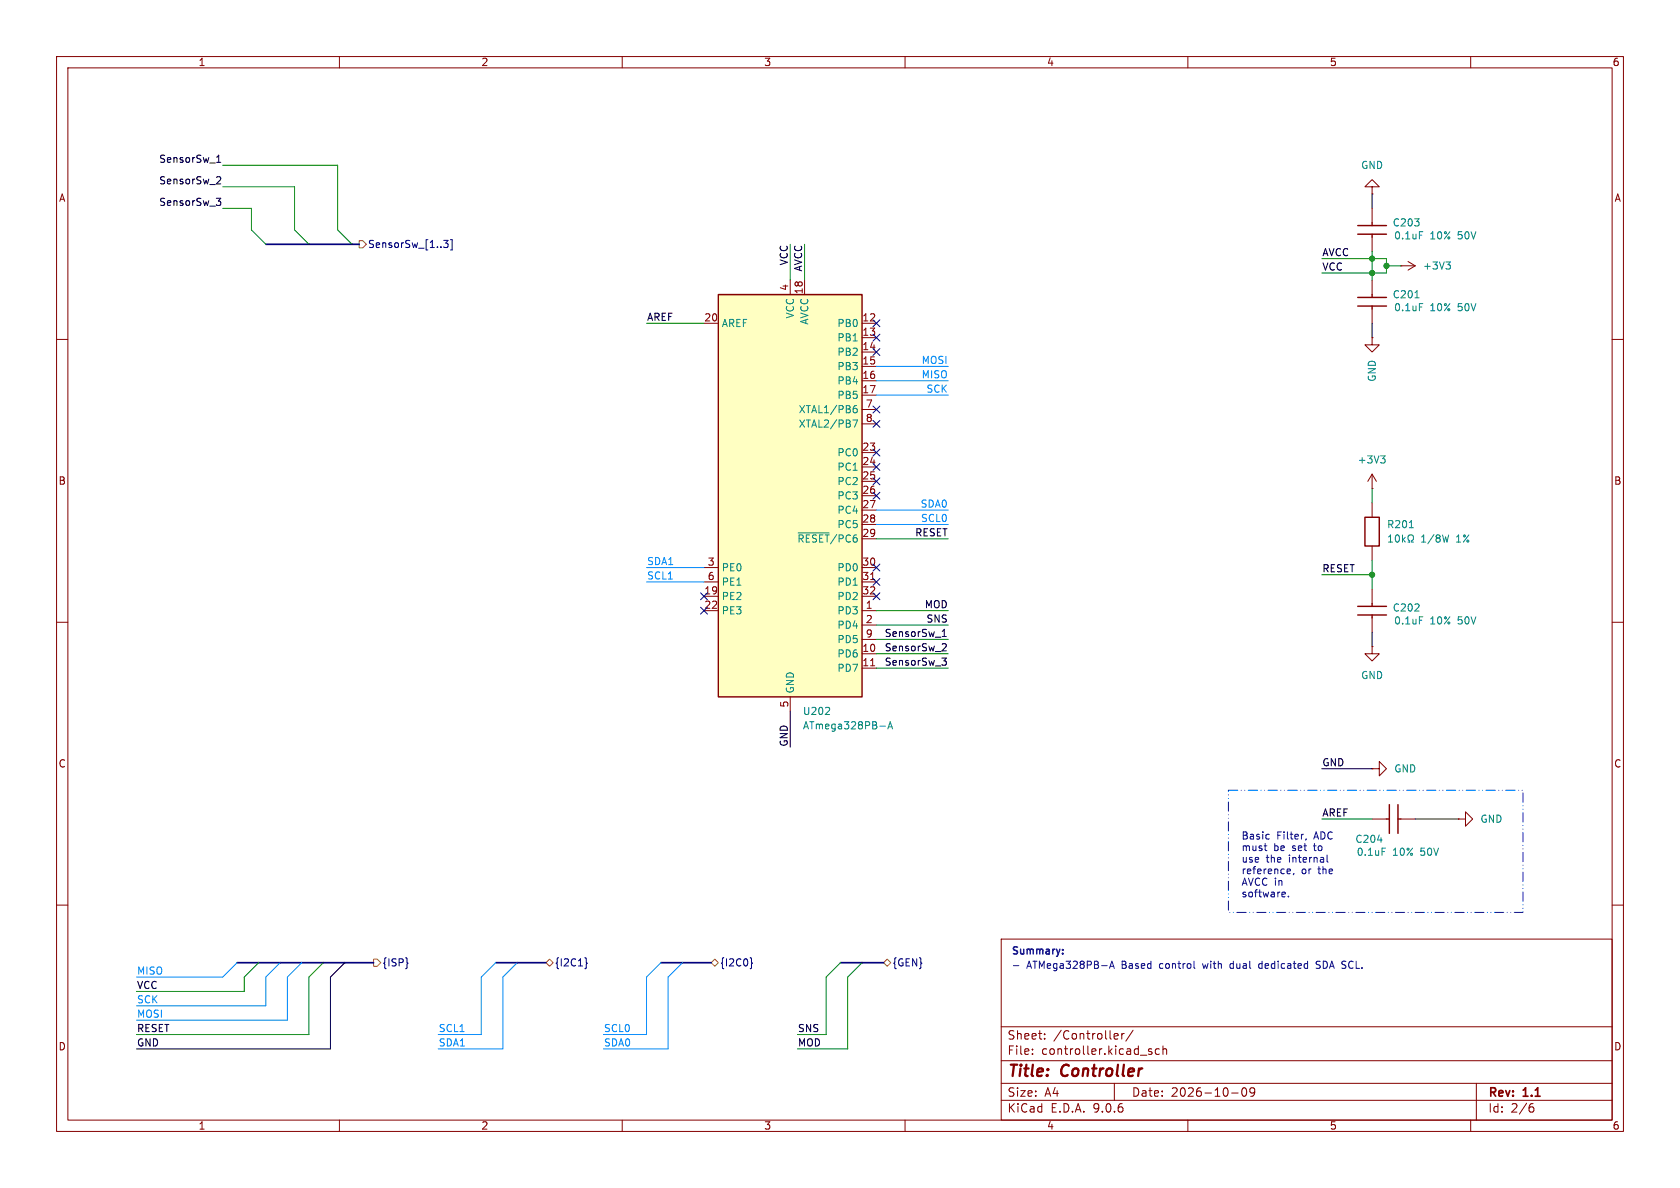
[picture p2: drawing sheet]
(kicad_sch
 (version 20250114)
 (generator "eeschema")
 (generator_version "9.0")
 (paper "A4")
 (title_block
  (title "Controller")
  (date "2026-10-09")
  (rev "1.1"))
 (lib_symbols
  (symbol "JLCPCB Basic:0805W8F1002T5E"
   (pin_numbers (hide yes))
   (pin_names (hide yes)) (exclude_from_sim no) (in_bom yes) (on_board yes)
   (property "Reference" "R" (at -2.032 6.604 0) (effects (font (size 1.27 1.27)) (justify left top)))
   (property "Value" "10kΩ 1/8W 1%" (at -2.032 4.572 0) (effects (font (size 1.27 1.27)) (justify left top)))
   (property "Footprint" "JLCPCB Basic:RESC2013X65N" (at 13.97 -96.19 0) (effects (font (size 1.27 1.27)) (justify left top) (hide yes)))
   (property "Datasheet" "" (at 13.97 -196.19 0) (effects (font (size 1.27 1.27)) (justify left top) (hide yes)))
   (property "Description" "Resistor SMD 10kΩ 1/8W 1% 150V" (at 5.08 -4.318 0) (effects (font (size 1.27 1.27)) (hide yes)))
   (property "Height" "0.65" (at 13.97 -396.19 0) (effects (font (size 1.27 1.27)) (justify left top) (hide yes)))
   (property "Mouser Part Number" "303-0805W8F1002T5E" (at 13.97 -496.19 0) (effects (font (size 1.27 1.27)) (justify left top) (hide yes)))
   (property "Mouser Price/Stock" "https://au.mouser.com/ProductDetail/Royalohm/0805W8F1002T5E?qs=e8oIoAS2J1QfYPOBCQ0fIg%3D%3D" (at 13.97 -596.19 0) (effects (font (size 1.27 1.27)) (justify left top) (hide yes)))
   (property "Manufacturer" "UNI-ROYAL(Uniroyal Elec)" (at 13.97 -696.19 0) (effects (font (size 1.27 1.27)) (justify left top) (hide yes)))
   (property "Manufacturer Part No" "0805W8F1002T5E" (at 13.97 -796.19 0) (effects (font (size 1.27 1.27)) (justify left top) (hide yes)))
   (property "Package" "0805" (at 4.826 -6.604 0) (effects (font (size 1.27 1.27)) (hide yes)))
   (property "JLCPCB Part #" "C17414" (at 5.08 -9.144 0) (effects (font (size 1.27 1.27)) (hide yes)))
   (property "Part Type" "Basic" (at 5.588 -11.176 0) (effects (font (size 1.27 1.27)) (hide yes)))
   (symbol "0805W8F1002T5E_1_1"
    (rectangle (start 2.54 1.27) (end 7.62 -1.27) (stroke (width 0.254) (type solid)) (fill (type none)))
    (pin passive line (at 0 0 0) (length 2.54) (name "1" (effects (font (size 1.27 1.27)))) (number "1" (effects (font (size 1.27 1.27)))))
    (pin passive line (at 10.16 0 180) (length 2.54) (name "2" (effects (font (size 1.27 1.27)))) (number "2" (effects (font (size 1.27 1.27))))))
   (embedded_fonts no))
  (symbol "JLCPCB Basic:CC0603KRX7R9BB104"
   (pin_numbers (hide yes))
   (pin_names (hide yes)) (exclude_from_sim no) (in_bom yes) (on_board yes)
   (property "Reference" "C" (at -3.81 7.874 0) (effects (font (size 1.27 1.27)) (justify left top)))
   (property "Value" "0.1uF 10% 50V" (at -3.81 5.334 0) (effects (font (size 1.27 1.27)) (justify left top)))
   (property "Footprint" "JLCPCB Basic:CAPC1608X90N" (at 8.89 -96.19 0) (effects (font (size 1.27 1.27)) (justify left top) (hide yes)))
   (property "Datasheet" "https://componentsearchengine.com/Datasheets/2/CC0603KRX7R9BB104.pdf" (at 8.89 -196.19 0) (effects (font (size 1.27 1.27)) (justify left top) (hide yes)))
   (property "Description" "Capacitor Ceramic, 0.1uF, 50V, 0603, 10%, X7R" (at 3.81 -5.08 0) (effects (font (size 1.27 1.27)) (hide yes)))
   (property "Height" "0.9" (at 8.89 -396.19 0) (effects (font (size 1.27 1.27)) (justify left top) (hide yes)))
   (property "Mouser Part Number" "603-CC603KRX7R9BB104" (at 8.89 -496.19 0) (effects (font (size 1.27 1.27)) (justify left top) (hide yes)))
   (property "Mouser Price/Stock" "https://au.mouser.com/ProductDetail/YAGEO/CC0603KRX7R9BB104?qs=vTakOoo5QyLvVCYM2ge8LQ%3D%3D" (at 8.89 -596.19 0) (effects (font (size 1.27 1.27)) (justify left top) (hide yes)))
   (property "Manufacturer" "YAGEO" (at 8.89 -696.19 0) (effects (font (size 1.27 1.27)) (justify left top) (hide yes)))
   (property "Manufacturer Part No" "CC0603KRX7R9BB104" (at 8.89 -796.19 0) (effects (font (size 1.27 1.27)) (justify left top) (hide yes)))
   (property "JLCPCB Part #" "C14663" (at 3.556 -7.62 0) (effects (font (size 1.27 1.27)) (hide yes)))
   (property "Package" "0603" (at 3.556 -9.906 0) (effects (font (size 1.27 1.27)) (hide yes)))
   (property "Part Type" "Basic" (at 3.81 -12.192 0) (effects (font (size 1.27 1.27)) (hide yes)))
   (symbol "CC0603KRX7R9BB104_1_1"
    (polyline (pts (xy 2.54 0) (xy 3.048 0)) (stroke (width 0.254) (type default)) (fill (type none)))
    (polyline (pts (xy 3.048 2.54) (xy 3.048 -2.54)) (stroke (width 0.254) (type default)) (fill (type none)))
    (polyline (pts (xy 4.572 2.54) (xy 4.572 -2.54)) (stroke (width 0.254) (type default)) (fill (type none)))
    (polyline (pts (xy 4.572 0) (xy 5.08 0)) (stroke (width 0.254) (type default)) (fill (type none)))
    (pin passive line (at 0 0 0) (length 2.54) (name "1" (effects (font (size 1.27 1.27)))) (number "1" (effects (font (size 1.27 1.27)))))
    (pin passive line (at 7.62 0 180) (length 2.54) (name "2" (effects (font (size 1.27 1.27)))) (number "2" (effects (font (size 1.27 1.27))))))
   (embedded_fonts no))
  (symbol "MICROCHIPTECH Microcontrollers:ATmega328PB-A" (exclude_from_sim no) (in_bom yes) (on_board yes)
   (property "Reference" "U" (at -12.7 36.83 0) (effects (font (size 1.27 1.27)) (justify left bottom)))
   (property "Value" "ATmega328PB-A" (at 2.54 -36.83 0) (effects (font (size 1.27 1.27)) (justify left top)))
   (property "Footprint" "Package_QFP:TQFP-32_7x7mm_P0.8mm" (at 0 0 0) (effects (font (size 1.27 1.27)
    (italic yes)) (hide yes)))
   (property "Datasheet" "http://ww1.microchip.com/downloads/en/DeviceDoc/40001906C.pdf" (at 0 0 0) (effects (font (size 1.27 1.27)) (hide yes)))
   (property "Description" "20MHz, 32kB Flash, 2kB SRAM, 1kB EEPROM, TQFP-32" (at 0 0 0) (effects (font (size 1.27 1.27)) (hide yes)))
   (property "Manufacturer" "Microchip Tech" (at 0 0 0) (effects (font (size 1.27 1.27)) (hide yes)))
   (property "Manufacturer Part No" "ATMEGA328PB-AU" (at 0 0 0) (effects (font (size 1.27 1.27)) (hide yes)))
   (property "JLCPCB Part #" "C132230" (at 0 0 0) (effects (font (size 1.27 1.27)) (hide yes)))
   (property "Package" "TQFP-32(7x7)" (at 0 0 0) (effects (font (size 1.27 1.27)) (hide yes)))
   (property "Part Type" "Extended" (at 0 0 0) (effects (font (size 1.27 1.27)) (hide yes)))
   (symbol "ATmega328PB-A_0_1"
    (rectangle (start -12.7 -35.56) (end 12.7 35.56) (stroke (width 0.254) (type default)) (fill (type background))))
   (symbol "ATmega328PB-A_1_1"
    (pin passive line (at -15.24 30.48 0) (length 2.54) (name "AREF" (effects (font (size 1.27 1.27)))) (number "20" (effects (font (size 1.27 1.27)))))
    (pin bidirectional line (at -15.24 -12.7 0) (length 2.54) (name "PE0" (effects (font (size 1.27 1.27)))) (number "3" (effects (font (size 1.27 1.27)))))
    (pin bidirectional line (at -15.24 -15.24 0) (length 2.54) (name "PE1" (effects (font (size 1.27 1.27)))) (number "6" (effects (font (size 1.27 1.27)))))
    (pin bidirectional line (at -15.24 -17.78 0) (length 2.54) (name "PE2" (effects (font (size 1.27 1.27)))) (number "19" (effects (font (size 1.27 1.27)))))
    (pin bidirectional line (at -15.24 -20.32 0) (length 2.54) (name "PE3" (effects (font (size 1.27 1.27)))) (number "22" (effects (font (size 1.27 1.27)))))
    (pin power_in line (at 0 38.1 270) (length 2.54) (name "VCC" (effects (font (size 1.27 1.27)))) (number "4" (effects (font (size 1.27 1.27)))))
    (pin passive line (at 0 -38.1 90) (length 2.54) (hide yes) (name "GND" (effects (font (size 1.27 1.27)))) (number "21" (effects (font (size 1.27 1.27)))))
    (pin power_in line (at 0 -38.1 90) (length 2.54) (name "GND" (effects (font (size 1.27 1.27)))) (number "5" (effects (font (size 1.27 1.27)))))
    (pin power_in line (at 2.54 38.1 270) (length 2.54) (name "AVCC" (effects (font (size 1.27 1.27)))) (number "18" (effects (font (size 1.27 1.27)))))
    (pin bidirectional line (at 15.24 30.48 180) (length 2.54) (name "PB0" (effects (font (size 1.27 1.27)))) (number "12" (effects (font (size 1.27 1.27)))))
    (pin bidirectional line (at 15.24 27.94 180) (length 2.54) (name "PB1" (effects (font (size 1.27 1.27)))) (number "13" (effects (font (size 1.27 1.27)))))
    (pin bidirectional line (at 15.24 25.4 180) (length 2.54) (name "PB2" (effects (font (size 1.27 1.27)))) (number "14" (effects (font (size 1.27 1.27)))))
    (pin bidirectional line (at 15.24 22.86 180) (length 2.54) (name "PB3" (effects (font (size 1.27 1.27)))) (number "15" (effects (font (size 1.27 1.27)))))
    (pin bidirectional line (at 15.24 20.32 180) (length 2.54) (name "PB4" (effects (font (size 1.27 1.27)))) (number "16" (effects (font (size 1.27 1.27)))))
    (pin bidirectional line (at 15.24 17.78 180) (length 2.54) (name "PB5" (effects (font (size 1.27 1.27)))) (number "17" (effects (font (size 1.27 1.27)))))
    (pin bidirectional line (at 15.24 15.24 180) (length 2.54) (name "XTAL1/PB6" (effects (font (size 1.27 1.27)))) (number "7" (effects (font (size 1.27 1.27)))))
    (pin bidirectional line (at 15.24 12.7 180) (length 2.54) (name "XTAL2/PB7" (effects (font (size 1.27 1.27)))) (number "8" (effects (font (size 1.27 1.27)))))
    (pin bidirectional line (at 15.24 7.62 180) (length 2.54) (name "PC0" (effects (font (size 1.27 1.27)))) (number "23" (effects (font (size 1.27 1.27)))))
    (pin bidirectional line (at 15.24 5.08 180) (length 2.54) (name "PC1" (effects (font (size 1.27 1.27)))) (number "24" (effects (font (size 1.27 1.27)))))
    (pin bidirectional line (at 15.24 2.54 180) (length 2.54) (name "PC2" (effects (font (size 1.27 1.27)))) (number "25" (effects (font (size 1.27 1.27)))))
    (pin bidirectional line (at 15.24 0 180) (length 2.54) (name "PC3" (effects (font (size 1.27 1.27)))) (number "26" (effects (font (size 1.27 1.27)))))
    (pin bidirectional line (at 15.24 -2.54 180) (length 2.54) (name "PC4" (effects (font (size 1.27 1.27)))) (number "27" (effects (font (size 1.27 1.27)))))
    (pin bidirectional line (at 15.24 -5.08 180) (length 2.54) (name "PC5" (effects (font (size 1.27 1.27)))) (number "28" (effects (font (size 1.27 1.27)))))
    (pin bidirectional line (at 15.24 -7.62 180) (length 2.54) (name "~{RESET}/PC6" (effects (font (size 1.27 1.27)))) (number "29" (effects (font (size 1.27 1.27)))))
    (pin bidirectional line (at 15.24 -12.7 180) (length 2.54) (name "PD0" (effects (font (size 1.27 1.27)))) (number "30" (effects (font (size 1.27 1.27)))))
    (pin bidirectional line (at 15.24 -15.24 180) (length 2.54) (name "PD1" (effects (font (size 1.27 1.27)))) (number "31" (effects (font (size 1.27 1.27)))))
    (pin bidirectional line (at 15.24 -17.78 180) (length 2.54) (name "PD2" (effects (font (size 1.27 1.27)))) (number "32" (effects (font (size 1.27 1.27)))))
    (pin bidirectional line (at 15.24 -20.32 180) (length 2.54) (name "PD3" (effects (font (size 1.27 1.27)))) (number "1" (effects (font (size 1.27 1.27)))))
    (pin bidirectional line (at 15.24 -22.86 180) (length 2.54) (name "PD4" (effects (font (size 1.27 1.27)))) (number "2" (effects (font (size 1.27 1.27)))))
    (pin bidirectional line (at 15.24 -25.4 180) (length 2.54) (name "PD5" (effects (font (size 1.27 1.27)))) (number "9" (effects (font (size 1.27 1.27)))))
    (pin bidirectional line (at 15.24 -27.94 180) (length 2.54) (name "PD6" (effects (font (size 1.27 1.27)))) (number "10" (effects (font (size 1.27 1.27)))))
    (pin bidirectional line (at 15.24 -30.48 180) (length 2.54) (name "PD7" (effects (font (size 1.27 1.27)))) (number "11" (effects (font (size 1.27 1.27))))))
   (embedded_fonts no))
  (symbol "power:+3V3"
   (power)
   (pin_numbers (hide yes))
   (pin_names
    (offset 0) (hide yes)) (exclude_from_sim no) (in_bom yes) (on_board yes)
   (property "Reference" "#PWR" (at 0 -3.81 0) (effects (font (size 1.27 1.27)) (hide yes)))
   (property "Value" "+3V3" (at 0 3.556 0) (effects (font (size 1.27 1.27))))
   (property "Footprint" "" (at 0 0 0) (effects (font (size 1.27 1.27)) (hide yes)))
   (property "Datasheet" "" (at 0 0 0) (effects (font (size 1.27 1.27)) (hide yes)))
   (property "Description" "Power symbol creates a global label with name \"+3V3\"" (at 0 0 0) (effects (font (size 1.27 1.27)) (hide yes)))
   (symbol "+3V3_0_1"
    (polyline (pts (xy -0.762 1.27) (xy 0 2.54)) (stroke (width 0) (type default)) (fill (type none)))
    (polyline (pts (xy 0 2.54) (xy 0.762 1.27)) (stroke (width 0) (type default)) (fill (type none)))
    (polyline (pts (xy 0 0) (xy 0 2.54)) (stroke (width 0) (type default)) (fill (type none))))
   (symbol "+3V3_1_1"
    (pin power_in line (at 0 0 90) (length 0) (name "~" (effects (font (size 1.27 1.27)))) (number "1" (effects (font (size 1.27 1.27))))))
   (embedded_fonts no))
  (symbol "power:GND"
   (power)
   (pin_numbers (hide yes))
   (pin_names
    (offset 0) (hide yes)) (exclude_from_sim no) (in_bom yes) (on_board yes)
   (property "Reference" "#PWR" (at 0 -6.35 0) (effects (font (size 1.27 1.27)) (hide yes)))
   (property "Value" "GND" (at 0 -3.81 0) (effects (font (size 1.27 1.27))))
   (property "Footprint" "" (at 0 0 0) (effects (font (size 1.27 1.27)) (hide yes)))
   (property "Datasheet" "" (at 0 0 0) (effects (font (size 1.27 1.27)) (hide yes)))
   (property "Description" "Power symbol creates a global label with name \"GND\" , ground" (at 0 0 0) (effects (font (size 1.27 1.27)) (hide yes)))
   (symbol "GND_0_1"
    (polyline (pts (xy 0 0) (xy 0 -1.27) (xy 1.27 -1.27) (xy 0 -2.54) (xy -1.27 -1.27) (xy 0 -1.27)) (stroke (width 0) (type default)) (fill (type none))))
   (symbol "GND_1_1"
    (pin power_in line (at 0 0 270) (length 0) (name "~" (effects (font (size 1.27 1.27)))) (number "1" (effects (font (size 1.27 1.27))))))
   (embedded_fonts no)))
 (bus_alias "GEN"
  (members "SNS" "MOD"))
 (bus_alias "I2C1"
  (members "SDA1" "SCL1"))
 (bus_alias "ISP"
  (members "MISO" "VCC" "SCK" "MOSI" "RESET" "GND" "+3V3"))
 (text_box "Basic Filter, ADC must be set to use the internal reference, or the AVCC in software."
  (exclude_from_sim no)
  (at 218.44 146.05 0)
  (size 19.05 13.97)
  (margins 0.9525 0.9525 0.9525 0.9525)
  (stroke (width -0.0001) (type solid))
  (fill (type none))
  (effects (font (size 1.27 1.27)) (justify left top)))
 (text_box "- ATMega328PB-A Based control with dual dedicated SDA SCL."
  (exclude_from_sim no)
  (at 177.8 168.91 0)
  (size 104.14 11.43)
  (margins 0.9525 0.9525 0.9525 0.9525)
  (stroke (width -0.0001) (type solid))
  (fill (type none))
  (effects (font (size 1.27 1.27)) (justify left top)))
 (text_box ""
  (exclude_from_sim no)
  (at 217.17 139.7 0)
  (size 52.07 21.59)
  (margins 0.9525 0.9525 0.9525 0.9525)
  (stroke (width 0.15) (type dash_dot_dot) (color 0 0 255 1))
  (fill (type none))
  (effects (font (size 1.27 1.27)) (justify left top)))
 (text_box "Summary:"
  (exclude_from_sim no)
  (at 177.8 166.37 0)
  (size 20.32 3.81)
  (margins 0.9525 0.9525 0.9525 0.9525)
  (stroke (width -0.0001) (type solid))
  (fill (type none))
  (effects (font (size 1.27 1.27) (thickness 0.254)
    (bold yes)) (justify left top)))
 (junction
  (at 242.57 45.72)
  (diameter 0)
  (color 0 0 0 0))
 (junction
  (at 242.57 101.6)
  (diameter 0)
  (color 0 0 0 0))
 (junction
  (at 245.11 46.99)
  (diameter 0)
  (color 0 0 0 0))
 (junction
  (at 242.57 48.26)
  (diameter 0)
  (color 0 0 0 0))
 (no_connect
  (at 154.94 87.63))
 (no_connect
  (at 154.94 105.41))
 (no_connect
  (at 154.94 62.23))
 (no_connect
  (at 124.46 107.95))
 (no_connect
  (at 154.94 85.09))
 (no_connect
  (at 154.94 57.15))
 (no_connect
  (at 154.94 80.01))
 (no_connect
  (at 154.94 74.93))
 (no_connect
  (at 154.94 102.87))
 (no_connect
  (at 154.94 59.69))
 (no_connect
  (at 154.94 72.39))
 (no_connect
  (at 154.94 82.55))
 (no_connect
  (at 154.94 100.33))
 (no_connect
  (at 124.46 105.41))
 (bus_entry
  (at 54.61 43.18)
  (size -2.54 -2.54)
  (stroke (width 0) (type default)))
 (bus_entry
  (at 53.34 170.18)
  (size -2.54 2.54)
  (stroke (width 0) (type default)))
 (bus_entry
  (at 60.96 170.18)
  (size -2.54 2.54)
  (stroke (width 0) (type default)))
 (bus_entry
  (at 45.72 170.18)
  (size -2.54 2.54)
  (stroke (width 0) (type default)))
 (bus_entry
  (at 62.23 43.18)
  (size -2.54 -2.54)
  (stroke (width 0) (type default)))
 (bus_entry
  (at 152.4 170.18)
  (size -2.54 2.54)
  (stroke (width 0) (type default)))
 (bus_entry
  (at 41.91 170.18)
  (size -2.54 2.54)
  (stroke (width 0) (type default)))
 (bus_entry
  (at 120.65 170.18)
  (size -2.54 2.54)
  (stroke (width 0) (type default)))
 (bus_entry
  (at 116.84 170.18)
  (size -2.54 2.54)
  (stroke (width 0) (type default)))
 (bus_entry
  (at 91.44 170.18)
  (size -2.54 2.54)
  (stroke (width 0) (type default)))
 (bus_entry
  (at 87.63 170.18)
  (size -2.54 2.54)
  (stroke (width 0) (type default)))
 (bus_entry
  (at 49.53 170.18)
  (size -2.54 2.54)
  (stroke (width 0) (type default)))
 (bus_entry
  (at 46.99 43.18)
  (size -2.54 -2.54)
  (stroke (width 0) (type default)))
 (bus_entry
  (at 57.15 170.18)
  (size -2.54 2.54)
  (stroke (width 0) (type default)))
 (bus_entry
  (at 148.59 170.18)
  (size -2.54 2.54)
  (stroke (width 0) (type default)))
 (wire
  (pts (xy 242.57 101.6) (xy 242.57 104.14))
  (stroke (width 0) (type default)))
 (wire
  (pts (xy 154.94 118.11) (xy 167.64 118.11))
  (stroke (width 0) (type default)))
 (wire
  (pts (xy 106.68 182.88) (xy 114.3 182.88))
  (stroke (width 0) (type default)))
 (wire
  (pts (xy 242.57 86.36) (xy 242.57 88.9))
  (stroke (width 0) (type default)))
 (wire
  (pts (xy 24.13 185.42) (xy 58.42 185.42))
  (stroke (width 0) (type default)))
 (wire
  (pts (xy 154.94 69.85) (xy 167.64 69.85))
  (stroke (width 0) (type default)))
 (wire
  (pts (xy 245.11 45.72) (xy 242.57 45.72))
  (stroke (width 0) (type default)))
 (bus
  (pts (xy 148.59 170.18) (xy 152.4 170.18))
  (stroke (width 0) (type default)))
 (wire
  (pts (xy 242.57 111.76) (xy 242.57 114.3))
  (stroke (width 0) (type default)))
 (bus
  (pts (xy 49.53 170.18) (xy 53.34 170.18))
  (stroke (width 0) (type default)))
 (wire
  (pts (xy 233.68 101.6) (xy 242.57 101.6))
  (stroke (width 0) (type default)))
 (wire
  (pts (xy 85.09 182.88) (xy 85.09 172.72))
  (stroke (width 0) (type default)))
 (wire
  (pts (xy 118.11 172.72) (xy 118.11 185.42))
  (stroke (width 0) (type default)))
 (wire
  (pts (xy 154.94 90.17) (xy 167.64 90.17))
  (stroke (width 0) (type default)))
 (wire
  (pts (xy 233.68 48.26) (xy 242.57 48.26))
  (stroke (width 0) (type default)))
 (wire
  (pts (xy 24.13 177.8) (xy 46.99 177.8))
  (stroke (width 0) (type default)))
 (bus
  (pts (xy 46.99 43.18) (xy 54.61 43.18))
  (stroke (width 0) (type default)))
 (wire
  (pts (xy 242.57 59.69) (xy 242.57 57.15))
  (stroke (width 0) (type default)))
 (wire
  (pts (xy 54.61 172.72) (xy 54.61 182.88))
  (stroke (width 0) (type default)))
 (bus
  (pts (xy 116.84 170.18) (xy 120.65 170.18))
  (stroke (width 0) (type default)))
 (bus
  (pts (xy 63.5 43.18) (xy 62.23 43.18))
  (stroke (width 0) (type default)))
 (wire
  (pts (xy 44.45 36.83) (xy 39.37 36.83))
  (stroke (width 0) (type default)))
 (wire
  (pts (xy 114.3 100.33) (xy 124.46 100.33))
  (stroke (width 0) (type default)))
 (bus
  (pts (xy 152.4 170.18) (xy 156.21 170.18))
  (stroke (width 0) (type default)))
 (bus
  (pts (xy 87.63 170.18) (xy 91.44 170.18))
  (stroke (width 0) (type default)))
 (wire
  (pts (xy 154.94 92.71) (xy 167.64 92.71))
  (stroke (width 0) (type default)))
 (wire
  (pts (xy 54.61 182.88) (xy 24.13 182.88))
  (stroke (width 0) (type default)))
 (wire
  (pts (xy 88.9 172.72) (xy 88.9 185.42))
  (stroke (width 0) (type default)))
 (wire
  (pts (xy 242.57 45.72) (xy 242.57 48.26))
  (stroke (width 0) (type default)))
 (wire
  (pts (xy 77.47 182.88) (xy 85.09 182.88))
  (stroke (width 0) (type default)))
 (wire
  (pts (xy 245.11 46.99) (xy 247.65 46.99))
  (stroke (width 0) (type default)))
 (wire
  (pts (xy 44.45 36.83) (xy 44.45 40.64))
  (stroke (width 0) (type default)))
 (wire
  (pts (xy 114.3 182.88) (xy 114.3 172.72))
  (stroke (width 0) (type default)))
 (wire
  (pts (xy 106.68 185.42) (xy 118.11 185.42))
  (stroke (width 0) (type default)))
 (wire
  (pts (xy 59.69 29.21) (xy 39.37 29.21))
  (stroke (width 0) (type default)))
 (wire
  (pts (xy 146.05 172.72) (xy 146.05 182.88))
  (stroke (width 0) (type default)))
 (wire
  (pts (xy 46.99 177.8) (xy 46.99 172.72))
  (stroke (width 0) (type default)))
 (wire
  (pts (xy 24.13 180.34) (xy 50.8 180.34))
  (stroke (width 0) (type default)))
 (bus
  (pts (xy 45.72 170.18) (xy 49.53 170.18))
  (stroke (width 0) (type default)))
 (wire
  (pts (xy 139.7 43.18) (xy 139.7 49.53))
  (stroke (width 0) (type default)))
 (wire
  (pts (xy 242.57 48.26) (xy 242.57 49.53))
  (stroke (width 0) (type default)))
 (wire
  (pts (xy 250.19 144.78) (xy 257.81 144.78))
  (stroke (width 0) (type default)))
 (wire
  (pts (xy 233.68 135.89) (xy 242.57 135.89))
  (stroke (width 0) (type default)))
 (wire
  (pts (xy 140.97 185.42) (xy 149.86 185.42))
  (stroke (width 0) (type default)))
 (wire
  (pts (xy 50.8 180.34) (xy 50.8 172.72))
  (stroke (width 0) (type default)))
 (bus
  (pts (xy 57.15 170.18) (xy 60.96 170.18))
  (stroke (width 0) (type default)))
 (wire
  (pts (xy 24.13 175.26) (xy 43.18 175.26))
  (stroke (width 0) (type default)))
 (bus
  (pts (xy 53.34 170.18) (xy 57.15 170.18))
  (stroke (width 0) (type default)))
 (bus
  (pts (xy 91.44 170.18) (xy 96.52 170.18))
  (stroke (width 0) (type default)))
 (bus
  (pts (xy 60.96 170.18) (xy 66.04 170.18))
  (stroke (width 0) (type default)))
 (wire
  (pts (xy 154.94 64.77) (xy 167.64 64.77))
  (stroke (width 0) (type default)))
 (wire
  (pts (xy 77.47 185.42) (xy 88.9 185.42))
  (stroke (width 0) (type default)))
 (bus
  (pts (xy 120.65 170.18) (xy 125.73 170.18))
  (stroke (width 0) (type default)))
 (bus
  (pts (xy 54.61 43.18) (xy 62.23 43.18))
  (stroke (width 0) (type default)))
 (wire
  (pts (xy 52.07 33.02) (xy 39.37 33.02))
  (stroke (width 0) (type default)))
 (wire
  (pts (xy 52.07 33.02) (xy 52.07 40.64))
  (stroke (width 0) (type default)))
 (wire
  (pts (xy 114.3 102.87) (xy 124.46 102.87))
  (stroke (width 0) (type default)))
 (wire
  (pts (xy 154.94 115.57) (xy 167.64 115.57))
  (stroke (width 0) (type default)))
 (wire
  (pts (xy 233.68 144.78) (xy 242.57 144.78))
  (stroke (width 0) (type default)))
 (wire
  (pts (xy 245.11 46.99) (xy 245.11 45.72))
  (stroke (width 0) (type default)))
 (wire
  (pts (xy 114.3 57.15) (xy 124.46 57.15))
  (stroke (width 0) (type default)))
 (wire
  (pts (xy 245.11 48.26) (xy 242.57 48.26))
  (stroke (width 0) (type default)))
 (wire
  (pts (xy 43.18 175.26) (xy 43.18 172.72))
  (stroke (width 0) (type default)))
 (wire
  (pts (xy 154.94 107.95) (xy 167.64 107.95))
  (stroke (width 0) (type default)))
 (wire
  (pts (xy 24.13 172.72) (xy 39.37 172.72))
  (stroke (width 0) (type default)))
 (bus
  (pts (xy 41.91 170.18) (xy 45.72 170.18))
  (stroke (width 0) (type default)))
 (wire
  (pts (xy 242.57 101.6) (xy 242.57 99.06))
  (stroke (width 0) (type default)))
 (wire
  (pts (xy 245.11 46.99) (xy 245.11 48.26))
  (stroke (width 0) (type default)))
 (wire
  (pts (xy 59.69 29.21) (xy 59.69 40.64))
  (stroke (width 0) (type default)))
 (wire
  (pts (xy 154.94 110.49) (xy 167.64 110.49))
  (stroke (width 0) (type default)))
 (wire
  (pts (xy 154.94 113.03) (xy 167.64 113.03))
  (stroke (width 0) (type default)))
 (wire
  (pts (xy 142.24 43.18) (xy 142.24 49.53))
  (stroke (width 0) (type default)))
 (wire
  (pts (xy 146.05 182.88) (xy 140.97 182.88))
  (stroke (width 0) (type default)))
 (wire
  (pts (xy 58.42 185.42) (xy 58.42 172.72))
  (stroke (width 0) (type default)))
 (wire
  (pts (xy 154.94 95.25) (xy 167.64 95.25))
  (stroke (width 0) (type default)))
 (wire
  (pts (xy 154.94 67.31) (xy 167.64 67.31))
  (stroke (width 0) (type default)))
 (wire
  (pts (xy 242.57 34.29) (xy 242.57 36.83))
  (stroke (width 0) (type default)))
 (wire
  (pts (xy 149.86 185.42) (xy 149.86 172.72))
  (stroke (width 0) (type default)))
 (wire
  (pts (xy 139.7 125.73) (xy 139.7 132.08))
  (stroke (width 0) (type default)))
 (wire
  (pts (xy 233.68 45.72) (xy 242.57 45.72))
  (stroke (width 0) (type default)))
 (wire
  (pts (xy 242.57 44.45) (xy 242.57 45.72))
  (stroke (width 0) (type default)))
 (label "SNS"
  (at 140.97 182.88 0)
  (effects (font (size 1.27 1.27)) (justify left bottom)))
 (label "AREF"
  (at 233.68 144.78 0)
  (effects (font (size 1.27 1.27)) (justify left bottom)))
 (label "SDA0"
  (at 106.68 185.42 0)
  (effects (font (size 1.27 1.27)) (justify left bottom)))
 (label "AREF"
  (at 114.3 57.15 0)
  (effects (font (size 1.27 1.27)) (justify left bottom)))
 (label "MISO"
  (at 24.13 172.72 0)
  (effects (font (size 1.27 1.27)) (justify left bottom)))
 (label "SNS"
  (at 167.64 110.49 180)
  (effects (font (size 1.27 1.27)) (justify right bottom)))
 (label "SCL0"
  (at 106.68 182.88 0)
  (effects (font (size 1.27 1.27)) (justify left bottom)))
 (label "SensorSw_2"
  (at 167.64 115.57 180)
  (effects (font (size 1.27 1.27)) (justify right bottom)))
 (label "SensorSw_3"
  (at 39.37 36.83 180)
  (effects (font (size 1.27 1.27)) (justify right bottom)))
 (label "VCC"
  (at 24.13 175.26 0)
  (effects (font (size 1.27 1.27)) (justify left bottom)))
 (label "RESET"
  (at 24.13 182.88 0)
  (effects (font (size 1.27 1.27)) (justify left bottom)))
 (label "VCC"
  (at 233.68 48.26 0)
  (effects (font (size 1.27 1.27)) (justify left bottom)))
 (label "GND"
  (at 24.13 185.42 0)
  (effects (font (size 1.27 1.27)) (justify left bottom)))
 (label "SCK"
  (at 24.13 177.8 0)
  (effects (font (size 1.27 1.27)) (justify left bottom)))
 (label "RESET"
  (at 167.64 95.25 180)
  (effects (font (size 1.27 1.27)) (justify right bottom)))
 (label "SCK"
  (at 167.64 69.85 180)
  (effects (font (size 1.27 1.27)) (justify right bottom)))
 (label "SCL1"
  (at 114.3 102.87 0)
  (effects (font (size 1.27 1.27)) (justify left bottom)))
 (label "SensorSw_1"
  (at 167.64 113.03 180)
  (effects (font (size 1.27 1.27)) (justify right bottom)))
 (label "MISO"
  (at 167.64 67.31 180)
  (effects (font (size 1.27 1.27)) (justify right bottom)))
 (label "GND"
  (at 139.7 132.08 90)
  (effects (font (size 1.27 1.27)) (justify left bottom)))
 (label "AVCC"
  (at 142.24 43.18 270)
  (effects (font (size 1.27 1.27)) (justify right bottom)))
 (label "SensorSw_2"
  (at 39.37 33.02 180)
  (effects (font (size 1.27 1.27)) (justify right bottom)))
 (label "GND"
  (at 233.68 135.89 0)
  (effects (font (size 1.27 1.27)) (justify left bottom)))
 (label "MOD"
  (at 140.97 185.42 0)
  (effects (font (size 1.27 1.27)) (justify left bottom)))
 (label "SensorSw_1"
  (at 39.37 29.21 180)
  (effects (font (size 1.27 1.27)) (justify right bottom)))
 (label "MOSI"
  (at 24.13 180.34 0)
  (effects (font (size 1.27 1.27)) (justify left bottom)))
 (label "SensorSw_3"
  (at 167.64 118.11 180)
  (effects (font (size 1.27 1.27)) (justify right bottom)))
 (label "MOD"
  (at 167.64 107.95 180)
  (effects (font (size 1.27 1.27)) (justify right bottom)))
 (label "RESET"
  (at 233.68 101.6 0)
  (effects (font (size 1.27 1.27)) (justify left bottom)))
 (label "SDA0"
  (at 167.64 90.17 180)
  (effects (font (size 1.27 1.27)) (justify right bottom)))
 (label "SCL1"
  (at 77.47 182.88 0)
  (effects (font (size 1.27 1.27)) (justify left bottom)))
 (label "SDA1"
  (at 77.47 185.42 0)
  (effects (font (size 1.27 1.27)) (justify left bottom)))
 (label "SDA1"
  (at 114.3 100.33 0)
  (effects (font (size 1.27 1.27)) (justify left bottom)))
 (label "VCC"
  (at 139.7 43.18 270)
  (effects (font (size 1.27 1.27)) (justify right bottom)))
 (label "MOSI"
  (at 167.64 64.77 180)
  (effects (font (size 1.27 1.27)) (justify right bottom)))
 (label "SCL0"
  (at 167.64 92.71 180)
  (effects (font (size 1.27 1.27)) (justify right bottom)))
 (label "AVCC"
  (at 233.68 45.72 0)
  (effects (font (size 1.27 1.27)) (justify left bottom)))
 (hierarchical_label "{I2C0}"
  (shape bidirectional)
  (at 125.73 170.18 0)
  (effects (font (size 1.27 1.27)) (justify left)))
 (hierarchical_label "{ISP}"
  (shape output)
  (at 66.04 170.18 0)
  (effects (font (size 1.27 1.27)) (justify left)))
 (hierarchical_label "{I2C1}"
  (shape bidirectional)
  (at 96.52 170.18 0)
  (effects (font (size 1.27 1.27)) (justify left)))
 (hierarchical_label "SensorSw_[1..3]"
  (shape output)
  (at 63.5 43.18 0)
  (effects (font (size 1.27 1.27)) (justify left)))
 (hierarchical_label "{GEN}"
  (shape bidirectional)
  (at 156.21 170.18 0)
  (effects (font (size 1.27 1.27)) (justify left)))
 (symbol
  (lib_id "JLCPCB Basic:CC0603KRX7R9BB104")
  (at 242.57 44.45 90)
  (unit 1)
  (exclude_from_sim no)
  (in_bom yes)
  (on_board yes)
  (dnp no)
  (property "Reference" "C203" (at 248.666 39.37 90) (effects (font (size 1.27 1.27))))
  (property "Value" "0.1uF 10% 50V" (at 253.746 41.656 90) (effects (font (size 1.27 1.27))))
  (property "Footprint" "JLCPCB Basic:CAPC1608X90N" (at 338.76 35.56 0) (effects (font (size 1.27 1.27)) (justify left top) (hide yes)))
  (property "Datasheet" "https://componentsearchengine.com/Datasheets/2/CC0603KRX7R9BB104.pdf" (at 438.76 35.56 0) (effects (font (size 1.27 1.27)) (justify left top) (hide yes)))
  (property "Description" "Capacitor Ceramic, 0.1uF, 50V, 0603, 10%, X7R" (at 247.65 40.64 0) (effects (font (size 1.27 1.27)) (hide yes)))
  (property "Height" "0.9" (at 638.76 35.56 0) (effects (font (size 1.27 1.27)) (justify left top) (hide yes)))
  (property "Mouser Part Number" "603-CC603KRX7R9BB104" (at 738.76 35.56 0) (effects (font (size 1.27 1.27)) (justify left top) (hide yes)))
  (property "Mouser Price/Stock" "https://au.mouser.com/ProductDetail/YAGEO/CC0603KRX7R9BB104?qs=vTakOoo5QyLvVCYM2ge8LQ%3D%3D" (at 838.76 35.56 0) (effects (font (size 1.27 1.27)) (justify left top) (hide yes)))
  (property "Manufacturer" "YAGEO" (at 938.76 35.56 0) (effects (font (size 1.27 1.27)) (justify left top) (hide yes)))
  (property "Manufacturer Part No" "CC0603KRX7R9BB104" (at 1038.76 35.56 0) (effects (font (size 1.27 1.27)) (justify left top) (hide yes)))
  (property "JLCPCB Part #" "C14663" (at 250.19 40.894 0) (effects (font (size 1.27 1.27)) (hide yes)))
  (property "Package" "0603" (at 252.476 40.894 0) (effects (font (size 1.27 1.27)) (hide yes)))
  (property "Part Type" "Basic" (at 254.762 40.64 0) (effects (font (size 1.27 1.27)) (hide yes)))
  (property "PCB_Hint" "Filter Cap, as close as possible to ATMEGA" (at 242.57 44.45 90) (effects (font (size 1.27 1.27)) (hide yes)))
  (pin "2")
  (pin "1"))
 (symbol
  (lib_id "JLCPCB Basic:CC0603KRX7R9BB104")
  (at 242.57 144.78 0)
  (unit 1)
  (exclude_from_sim no)
  (in_bom yes)
  (on_board yes)
  (dnp no)
  (property "Reference" "C204" (at 242.062 148.336 0) (effects (font (size 1.27 1.27))))
  (property "Value" "0.1uF 10% 50V" (at 247.142 150.622 0) (effects (font (size 1.27 1.27))))
  (property "Footprint" "JLCPCB Basic:CAPC1608X90N" (at 251.46 240.97 0) (effects (font (size 1.27 1.27)) (justify left top) (hide yes)))
  (property "Datasheet" "https://componentsearchengine.com/Datasheets/2/CC0603KRX7R9BB104.pdf" (at 251.46 340.97 0) (effects (font (size 1.27 1.27)) (justify left top) (hide yes)))
  (property "Description" "Capacitor Ceramic, 0.1uF, 50V, 0603, 10%, X7R" (at 246.38 149.86 0) (effects (font (size 1.27 1.27)) (hide yes)))
  (property "Height" "0.9" (at 251.46 540.97 0) (effects (font (size 1.27 1.27)) (justify left top) (hide yes)))
  (property "Mouser Part Number" "603-CC603KRX7R9BB104" (at 251.46 640.97 0) (effects (font (size 1.27 1.27)) (justify left top) (hide yes)))
  (property "Mouser Price/Stock" "https://au.mouser.com/ProductDetail/YAGEO/CC0603KRX7R9BB104?qs=vTakOoo5QyLvVCYM2ge8LQ%3D%3D" (at 251.46 740.97 0) (effects (font (size 1.27 1.27)) (justify left top) (hide yes)))
  (property "Manufacturer" "YAGEO" (at 251.46 840.97 0) (effects (font (size 1.27 1.27)) (justify left top) (hide yes)))
  (property "Manufacturer Part No" "CC0603KRX7R9BB104" (at 251.46 940.97 0) (effects (font (size 1.27 1.27)) (justify left top) (hide yes)))
  (property "JLCPCB Part #" "C14663" (at 246.126 152.4 0) (effects (font (size 1.27 1.27)) (hide yes)))
  (property "Package" "0603" (at 246.126 154.686 0) (effects (font (size 1.27 1.27)) (hide yes)))
  (property "Part Type" "Basic" (at 246.38 156.972 0) (effects (font (size 1.27 1.27)) (hide yes)))
  (property "PCB_Hint" "Filter, as close as possible to ATEMGA" (at 242.57 144.78 90) (effects (font (size 1.27 1.27)) (hide yes)))
  (pin "2")
  (pin "1"))
 (symbol
  (lib_id "power:+3V3")
  (at 242.57 86.36 0)
  (unit 1)
  (exclude_from_sim no)
  (in_bom yes)
  (on_board yes)
  (dnp no)
  (fields_autoplaced yes)
  (property "Reference" "#PWR0204" (at 242.57 90.17 0) (effects (font (size 1.27 1.27)) (hide yes)))
  (property "Value" "+3V3" (at 242.57 81.28 0) (effects (font (size 1.27 1.27))))
  (property "Footprint" "" (at 242.57 86.36 0) (effects (font (size 1.27 1.27)) (hide yes)))
  (property "Datasheet" "" (at 242.57 86.36 0) (effects (font (size 1.27 1.27)) (hide yes)))
  (property "Description" "Power symbol creates a global label with name \"+3V3\"" (at 242.57 86.36 0) (effects (font (size 1.27 1.27)) (hide yes)))
  (pin "1"))
 (symbol
  (lib_id "power:GND")
  (at 257.81 144.78 90)
  (unit 1)
  (exclude_from_sim no)
  (in_bom yes)
  (on_board yes)
  (dnp no)
  (fields_autoplaced yes)
  (property "Reference" "#PWR0207" (at 264.16 144.78 0) (effects (font (size 1.27 1.27)) (hide yes)))
  (property "Value" "GND" (at 261.62 144.7799 90) (effects (font (size 1.27 1.27)) (justify right)))
  (property "Footprint" "" (at 257.81 144.78 0) (effects (font (size 1.27 1.27)) (hide yes)))
  (property "Datasheet" "" (at 257.81 144.78 0) (effects (font (size 1.27 1.27)) (hide yes)))
  (property "Description" "Power symbol creates a global label with name \"GND\" , ground" (at 257.81 144.78 0) (effects (font (size 1.27 1.27)) (hide yes)))
  (pin "1"))
 (symbol
  (lib_id "JLCPCB Basic:CC0603KRX7R9BB104")
  (at 242.57 57.15 90)
  (unit 1)
  (exclude_from_sim no)
  (in_bom yes)
  (on_board yes)
  (dnp no)
  (property "Reference" "C201" (at 248.666 52.07 90) (effects (font (size 1.27 1.27))))
  (property "Value" "0.1uF 10% 50V" (at 253.746 54.356 90) (effects (font (size 1.27 1.27))))
  (property "Footprint" "JLCPCB Basic:CAPC1608X90N" (at 338.76 48.26 0) (effects (font (size 1.27 1.27)) (justify left top) (hide yes)))
  (property "Datasheet" "https://componentsearchengine.com/Datasheets/2/CC0603KRX7R9BB104.pdf" (at 438.76 48.26 0) (effects (font (size 1.27 1.27)) (justify left top) (hide yes)))
  (property "Description" "Capacitor Ceramic, 0.1uF, 50V, 0603, 10%, X7R" (at 247.65 53.34 0) (effects (font (size 1.27 1.27)) (hide yes)))
  (property "Height" "0.9" (at 638.76 48.26 0) (effects (font (size 1.27 1.27)) (justify left top) (hide yes)))
  (property "Mouser Part Number" "603-CC603KRX7R9BB104" (at 738.76 48.26 0) (effects (font (size 1.27 1.27)) (justify left top) (hide yes)))
  (property "Mouser Price/Stock" "https://au.mouser.com/ProductDetail/YAGEO/CC0603KRX7R9BB104?qs=vTakOoo5QyLvVCYM2ge8LQ%3D%3D" (at 838.76 48.26 0) (effects (font (size 1.27 1.27)) (justify left top) (hide yes)))
  (property "Manufacturer" "YAGEO" (at 938.76 48.26 0) (effects (font (size 1.27 1.27)) (justify left top) (hide yes)))
  (property "Manufacturer Part No" "CC0603KRX7R9BB104" (at 1038.76 48.26 0) (effects (font (size 1.27 1.27)) (justify left top) (hide yes)))
  (property "JLCPCB Part #" "C14663" (at 250.19 53.594 0) (effects (font (size 1.27 1.27)) (hide yes)))
  (property "Package" "0603" (at 252.476 53.594 0) (effects (font (size 1.27 1.27)) (hide yes)))
  (property "Part Type" "Basic" (at 254.762 53.34 0) (effects (font (size 1.27 1.27)) (hide yes)))
  (property "PCB_Hint" "Filter Cap, as close as possible to ATMEGA" (at 242.57 57.15 90) (effects (font (size 1.27 1.27)) (hide yes)))
  (pin "2")
  (pin "1"))
 (symbol
  (lib_id "power:GND")
  (at 242.57 59.69 0)
  (unit 1)
  (exclude_from_sim no)
  (in_bom yes)
  (on_board yes)
  (dnp no)
  (fields_autoplaced yes)
  (property "Reference" "#PWR0203" (at 242.57 66.04 0) (effects (font (size 1.27 1.27)) (hide yes)))
  (property "Value" "GND" (at 242.5699 63.5 90) (effects (font (size 1.27 1.27)) (justify right)))
  (property "Footprint" "" (at 242.57 59.69 0) (effects (font (size 1.27 1.27)) (hide yes)))
  (property "Datasheet" "" (at 242.57 59.69 0) (effects (font (size 1.27 1.27)) (hide yes)))
  (property "Description" "Power symbol creates a global label with name \"GND\" , ground" (at 242.57 59.69 0) (effects (font (size 1.27 1.27)) (hide yes)))
  (pin "1"))
 (symbol
  (lib_id "power:GND")
  (at 242.57 114.3 0)
  (unit 1)
  (exclude_from_sim no)
  (in_bom yes)
  (on_board yes)
  (dnp no)
  (fields_autoplaced yes)
  (property "Reference" "#PWR0205" (at 242.57 120.65 0) (effects (font (size 1.27 1.27)) (hide yes)))
  (property "Value" "GND" (at 242.57 119.38 0) (effects (font (size 1.27 1.27))))
  (property "Footprint" "" (at 242.57 114.3 0) (effects (font (size 1.27 1.27)) (hide yes)))
  (property "Datasheet" "" (at 242.57 114.3 0) (effects (font (size 1.27 1.27)) (hide yes)))
  (property "Description" "Power symbol creates a global label with name \"GND\" , ground" (at 242.57 114.3 0) (effects (font (size 1.27 1.27)) (hide yes)))
  (pin "1"))
 (symbol
  (lib_id "MICROCHIPTECH Microcontrollers:ATmega328PB-A")
  (at 139.7 87.63 0)
  (unit 1)
  (exclude_from_sim no)
  (in_bom yes)
  (on_board yes)
  (dnp no)
  (fields_autoplaced yes)
  (property "Reference" "U202" (at 141.8433 125.73 0) (effects (font (size 1.27 1.27)) (justify left)))
  (property "Value" "ATmega328PB-A" (at 141.8433 128.27 0) (effects (font (size 1.27 1.27)) (justify left)))
  (property "Footprint" "Package_QFP:TQFP-32_7x7mm_P0.8mm" (at 139.7 87.63 0) (effects (font (size 1.27 1.27)
    (italic yes)) (hide yes)))
  (property "Datasheet" "http://ww1.microchip.com/downloads/en/DeviceDoc/40001906C.pdf" (at 139.7 87.63 0) (effects (font (size 1.27 1.27)) (hide yes)))
  (property "Description" "20MHz, 32kB Flash, 2kB SRAM, 1kB EEPROM, TQFP-32" (at 139.7 87.63 0) (effects (font (size 1.27 1.27)) (hide yes)))
  (property "Manufacturer" "Microchip Tech" (at 139.7 87.63 0) (effects (font (size 1.27 1.27)) (hide yes)))
  (property "Manufacturer Part No" "ATMEGA328PB-AU" (at 139.7 87.63 0) (effects (font (size 1.27 1.27)) (hide yes)))
  (property "JLCPCB Part #" "C132230" (at 139.7 87.63 0) (effects (font (size 1.27 1.27)) (hide yes)))
  (property "Package" "TQFP-32(7x7)" (at 139.7 87.63 0) (effects (font (size 1.27 1.27)) (hide yes)))
  (property "Part Type" "Extended" (at 139.7 87.63 0) (effects (font (size 1.27 1.27)) (hide yes)))
  (pin "3")
  (pin "20")
  (pin "22")
  (pin "6")
  (pin "12")
  (pin "14")
  (pin "15")
  (pin "19")
  (pin "4")
  (pin "21")
  (pin "5")
  (pin "18")
  (pin "13")
  (pin "29")
  (pin "31")
  (pin "9")
  (pin "30")
  (pin "23")
  (pin "24")
  (pin "27")
  (pin "28")
  (pin "1")
  (pin "17")
  (pin "25")
  (pin "32")
  (pin "26")
  (pin "11")
  (pin "7")
  (pin "16")
  (pin "8")
  (pin "2")
  (pin "10"))
 (symbol
  (lib_id "power:+3V3")
  (at 247.65 46.99 270)
  (unit 1)
  (exclude_from_sim no)
  (in_bom yes)
  (on_board yes)
  (dnp no)
  (fields_autoplaced yes)
  (property "Reference" "#PWR0202" (at 243.84 46.99 0) (effects (font (size 1.27 1.27)) (hide yes)))
  (property "Value" "+3V3" (at 251.46 46.9899 90) (effects (font (size 1.27 1.27)) (justify left)))
  (property "Footprint" "" (at 247.65 46.99 0) (effects (font (size 1.27 1.27)) (hide yes)))
  (property "Datasheet" "" (at 247.65 46.99 0) (effects (font (size 1.27 1.27)) (hide yes)))
  (property "Description" "Power symbol creates a global label with name \"+3V3\"" (at 247.65 46.99 0) (effects (font (size 1.27 1.27)) (hide yes)))
  (pin "1"))
 (symbol
  (lib_id "power:GND")
  (at 242.57 135.89 90)
  (unit 1)
  (exclude_from_sim no)
  (in_bom yes)
  (on_board yes)
  (dnp no)
  (fields_autoplaced yes)
  (property "Reference" "#PWR0206" (at 248.92 135.89 0) (effects (font (size 1.27 1.27)) (hide yes)))
  (property "Value" "GND" (at 246.38 135.8899 90) (effects (font (size 1.27 1.27)) (justify right)))
  (property "Footprint" "" (at 242.57 135.89 0) (effects (font (size 1.27 1.27)) (hide yes)))
  (property "Datasheet" "" (at 242.57 135.89 0) (effects (font (size 1.27 1.27)) (hide yes)))
  (property "Description" "Power symbol creates a global label with name \"GND\" , ground" (at 242.57 135.89 0) (effects (font (size 1.27 1.27)) (hide yes)))
  (pin "1"))
 (symbol
  (lib_id "JLCPCB Basic:0805W8F1002T5E")
  (at 242.57 99.06 90)
  (unit 1)
  (exclude_from_sim no)
  (in_bom yes)
  (on_board yes)
  (dnp no)
  (fields_autoplaced yes)
  (property "Reference" "R201" (at 245.11 92.7099 90) (effects (font (size 1.27 1.27)) (justify right)))
  (property "Value" "10kΩ 1/8W 1%" (at 245.11 95.2499 90) (effects (font (size 1.27 1.27)) (justify right)))
  (property "Footprint" "JLCPCB Basic:RESC2013X65N" (at 338.76 85.09 0) (effects (font (size 1.27 1.27)) (justify left top) (hide yes)))
  (property "Datasheet" "" (at 438.76 85.09 0) (effects (font (size 1.27 1.27)) (justify left top) (hide yes)))
  (property "Description" "Resistor SMD 10kΩ 1/8W 1% 150V" (at 246.888 93.98 0) (effects (font (size 1.27 1.27)) (hide yes)))
  (property "Height" "0.65" (at 638.76 85.09 0) (effects (font (size 1.27 1.27)) (justify left top) (hide yes)))
  (property "Mouser Part Number" "303-0805W8F1002T5E" (at 738.76 85.09 0) (effects (font (size 1.27 1.27)) (justify left top) (hide yes)))
  (property "Mouser Price/Stock" "https://au.mouser.com/ProductDetail/Royalohm/0805W8F1002T5E?qs=e8oIoAS2J1QfYPOBCQ0fIg%3D%3D" (at 838.76 85.09 0) (effects (font (size 1.27 1.27)) (justify left top) (hide yes)))
  (property "Manufacturer" "UNI-ROYAL(Uniroyal Elec)" (at 938.76 85.09 0) (effects (font (size 1.27 1.27)) (justify left top) (hide yes)))
  (property "Manufacturer Part No" "0805W8F1002T5E" (at 1038.76 85.09 0) (effects (font (size 1.27 1.27)) (justify left top) (hide yes)))
  (property "Package" "0805" (at 249.174 94.234 0) (effects (font (size 1.27 1.27)) (hide yes)))
  (property "JLCPCB Part #" "C17414" (at 251.714 93.98 0) (effects (font (size 1.27 1.27)) (hide yes)))
  (property "Part Type" "Basic" (at 253.746 93.472 0) (effects (font (size 1.27 1.27)) (hide yes)))
  (pin "2")
  (pin "1"))
 (symbol
  (lib_id "JLCPCB Basic:CC0603KRX7R9BB104")
  (at 242.57 104.14 270)
  (unit 1)
  (exclude_from_sim no)
  (in_bom yes)
  (on_board yes)
  (dnp no)
  (property "Reference" "C202" (at 248.666 107.442 90) (effects (font (size 1.27 1.27))))
  (property "Value" "0.1uF 10% 50V" (at 253.746 109.728 90) (effects (font (size 1.27 1.27))))
  (property "Footprint" "JLCPCB Basic:CAPC1608X90N" (at 146.38 113.03 0) (effects (font (size 1.27 1.27)) (justify left top) (hide yes)))
  (property "Datasheet" "https://componentsearchengine.com/Datasheets/2/CC0603KRX7R9BB104.pdf" (at 46.38 113.03 0) (effects (font (size 1.27 1.27)) (justify left top) (hide yes)))
  (property "Description" "Capacitor Ceramic, 0.1uF, 50V, 0603, 10%, X7R" (at 237.49 107.95 0) (effects (font (size 1.27 1.27)) (hide yes)))
  (property "Height" "0.9" (at -153.62 113.03 0) (effects (font (size 1.27 1.27)) (justify left top) (hide yes)))
  (property "Mouser Part Number" "603-CC603KRX7R9BB104" (at -253.62 113.03 0) (effects (font (size 1.27 1.27)) (justify left top) (hide yes)))
  (property "Mouser Price/Stock" "https://au.mouser.com/ProductDetail/YAGEO/CC0603KRX7R9BB104?qs=vTakOoo5QyLvVCYM2ge8LQ%3D%3D" (at -353.62 113.03 0) (effects (font (size 1.27 1.27)) (justify left top) (hide yes)))
  (property "Manufacturer" "YAGEO" (at -453.62 113.03 0) (effects (font (size 1.27 1.27)) (justify left top) (hide yes)))
  (property "Manufacturer Part No" "CC0603KRX7R9BB104" (at -553.62 113.03 0) (effects (font (size 1.27 1.27)) (justify left top) (hide yes)))
  (property "JLCPCB Part #" "C14663" (at 234.95 107.696 0) (effects (font (size 1.27 1.27)) (hide yes)))
  (property "Package" "0603" (at 232.664 107.696 0) (effects (font (size 1.27 1.27)) (hide yes)))
  (property "Part Type" "Basic" (at 230.378 107.95 0) (effects (font (size 1.27 1.27)) (hide yes)))
  (property "PCB_Hint" "Filter, as close as possible to ATEMGA" (at 242.57 104.14 90) (effects (font (size 1.27 1.27)) (hide yes)))
  (pin "2")
  (pin "1"))
 (symbol
  (lib_id "power:GND")
  (at 242.57 34.29 180)
  (unit 1)
  (exclude_from_sim no)
  (in_bom yes)
  (on_board yes)
  (dnp no)
  (fields_autoplaced yes)
  (property "Reference" "#PWR0201" (at 242.57 27.94 0) (effects (font (size 1.27 1.27)) (hide yes)))
  (property "Value" "GND" (at 242.57 29.21 0) (effects (font (size 1.27 1.27))))
  (property "Footprint" "" (at 242.57 34.29 0) (effects (font (size 1.27 1.27)) (hide yes)))
  (property "Datasheet" "" (at 242.57 34.29 0) (effects (font (size 1.27 1.27)) (hide yes)))
  (property "Description" "Power symbol creates a global label with name \"GND\" , ground" (at 242.57 34.29 0) (effects (font (size 1.27 1.27)) (hide yes)))
  (pin "1")))
